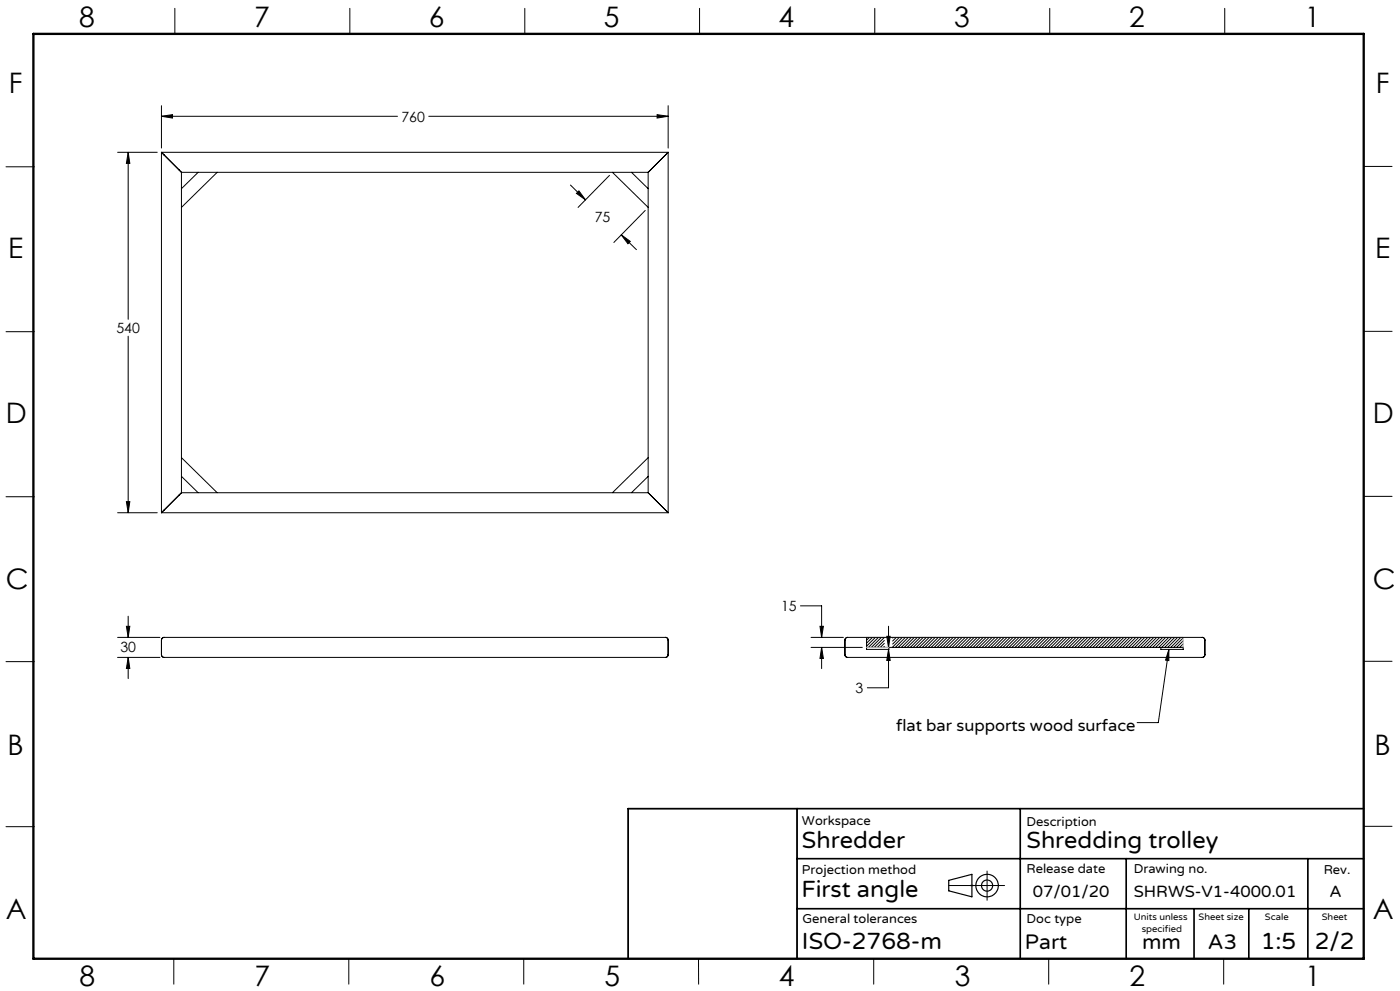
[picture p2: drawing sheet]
<svg xmlns="http://www.w3.org/2000/svg" width="420mm" height="297mm" viewBox="0 0 420 297" stroke-linecap="round" stroke-linejoin="round" font-family="sans-serif">
<g fill="none" stroke="#000" stroke-width=".35">
<path d="M284.6 263.8l7-1.8v6.8l-7-1.8z"/>
<circle cx="296.1" cy="265.4" r="1.66"/>
<circle cx="296.1" cy="265.4" r="3.4"/>
</g>
<path d="M260 191h95v3M260 194h6.7M291.1 265.4h1M291.2 265l.7 .7M291.6 264.9v1M291.9 265l-.7 .7" fill="none" stroke="#c0c0c0" stroke-width=".3"/>
<g fill="none" stroke="#000" stroke-width=".3">
<path d="M52.5 2.5v7.7M105 2.5v7.7M157.4 2.5v7.7M209.9 2.5v7.7M262.4 2.5v7.7M314.9 2.5v7.7M367.4 2.5v7.7M48.4 34.9l3.4-.5v1zM48.4 31.7v12.7M48.4 34.9h70.8M128.6 34.9h71.8M197.1 34.4l3.3 .5-3.3 .5z"/>
<path d="M200.4 31.7v12.7M1.8 50h8.5M35.3 45.6h11.9M38.5 45.6l.4 3.4h-1zM38.5 45.6v50.1M48.4 45.6l.8 .9M48.4 45.6v108.1M48.4 45.6h152M49.2 46.5l4.5 4.4M53.7 50.9l.7 .7M54.4 51.6v96.1M54.4 51.6h140.1"/>
<path d="M59.4 51.6l-5 4.9M65.2 51.6l-10.8 10.6M171.1 55.5l4.5 4.4M172.9 58l.8-.8 1.9 2.7zM182.8 52.6l-9.4 9.6M183.7 51.6l10.8 10.6M189.4 51.6l5.1 4.9M194.5 51.6v96.1M195.2 50.9l-.7 .7M199.6 46.5l-4.4 4.4M200.4 45.6l-.8 .9M200.4 45.6v108.1"/>
<path d="M409.1 49.9h8.5M186.4 70.4l2.7 2-.7 .7zM186.4 70.4l4.5 4.4M193.6 63.1l-9.5 9.6M1.8 99.4h8.5M409.1 99.3h8.5M38.5 100.7v53M54.4 137.2l10.8 10.5M194.5 137.2l-10.8 10.5M1.8 148.9h8.5M35.3 153.7h11.9M37.9 150.4h1l-.4 3.3z"/>
<path d="M48.4 153.7h152M49.2 152.9l-.8 .8M53.7 148.4l-4.5 4.5M54.4 147.7l-.7 .7M54.4 147.7h140.1M54.4 142.8l5 4.9M194.5 147.7l.7 .7M194.5 142.8l-5.1 4.9M195.2 148.4l5.2 5.3M409.1 148.8h8.5M1.8 198.3h8.5M35.3 191h12.7"/>
<path d="M35.3 197h12.7M37.9 187.7h1l-.4 3.3zM38.5 197l.4 3.3h-1zM38.5 184.7v6.3M38.5 197v6.4M49.2 191l-.5 .2-.3 .6M49.2 191h150.6l.5 .4 .1 .4v4.4l-.1 .5-.5 .3h-150.7l-.5-.3-.2-.5v-4.4M49.2 191l-.4 .2-.4 .6M240.1 181.6h6.4v9.4M243.3 194h15.4M243.3 191h9.7M246 187.7h1l-.5 3.3z"/>
<path d="M246.5 194l.5 3.3h-1zM246.5 194v6.4M260 191v3.6h6.7v-.6M260 194h95v.6h-6.7v-.6M260.8 191l-.8 .9M261.7 191l-1.7 1.8M262.6 191l-2.6 2.7M263.5 191l-3 3M264.4 191l-3 3M265.3 191.1l-3 2.9M265.3 191.9l-2.1 2.1M265.3 192.8l-1.2 1.2"/>
<path d="M265.3 193.7l-.3 .3M266 190.7h1.1l-.5 3.3zM266.6 194.6l.5 3.3h-1.1zM266.6 194.6v11.5h-6.4M266.6 187.7v6.3M268 191l-.2 .2M268.9 191l-1.1 1.1M269.8 191l-2 2M270.7 191l-2.9 2.9M271.6 191l-3 3M272.5 191l-3 3M273.4 191l-3 3"/>
<path d="M274.3 191l-3 3M275.2 191l-3 3M276.1 191l-3 3M277 191l-3 3M277.9 191l-3 3M278.8 191l-3 3M279.7 191l-3 3M280.6 191l-3 3M281.5 191l-3 3M282.4 191l-3 3M283.3 191l-3 3M284.2 191l-3 3"/>
<path d="M285.1 191l-3.1 3M286 191l-3 3M286.8 191l-3 3M287.8 191l-3 3M288.6 191l-3 3M289.6 191l-3 3M290.4 191l-3 3M291.4 191l-3 3M292.2 191l-3 3M293.2 191l-3 3M294 191l-3 3M295 191l-3 3"/>
<path d="M295.8 191l-3 3M296.7 191l-3 3M297.6 191l-3 3M298.5 191l-3 3M299.4 191l-3 3M300.3 191l-3 3M301.2 191l-3 3M302.1 191l-3 3M303 191l-3 3M303.9 191l-3 3M304.8 191l-3 3M305.7 191l-3 3"/>
<path d="M306.6 191l-3 3M307.5 191l-3 3M308.4 191l-3 3M309.3 191l-3 3M310.2 191l-3 3M311.1 191l-3 3M312 191l-3 3M312.9 191l-3 3M313.8 191l-3 3M314.7 191l-3 3M315.6 191l-3 3M316.5 191l-3 3"/>
<path d="M317.4 191l-3 3M318.3 191l-3 3M319.2 191l-3 3M320.1 191l-3 3M321 191l-3 3M321.9 191l-3 3M322.8 191l-3 3M323.7 191l-3 3M324.6 191l-3 3M325.5 191l-3 3M326.4 191l-3 3M327.3 191l-3 3"/>
<path d="M328.2 191l-3 3M329.1 191l-3 3M330 191l-3 3M330.9 191l-3 3M331.8 191l-3 3M332.7 191l-3 3M333.6 191l-3 3M334.5 191l-3 3M335.4 191l-3 3M336.3 191l-3.1 3M337.1 191l-2.9 3M338 191l-3 3"/>
<path d="M338.9 191l-2.9 3M339.8 191l-3 3M340.7 191l-3 3M341.6 191l-3 3M342.5 191l-3 3M343.4 191l-3 3M344.3 191l-3 3M345.2 191l-3 3M346.1 191l-3 3M347 191l-3 3M347.9 191l-3 3M348.8 191l-3 3"/>
<path d="M349.7 191l-3 3M350.6 191l-3 3M350.7 194.6l-3.2 22h-6.4M350.7 194.6v3.4l-1-.2zM351.5 191l-3 3M352.4 191l-3 3M353.3 191l-3 3M354.2 191l-3 3M355 191.2l-2.9 2.8M355 192l-2 2M355 193l-1.1 1M355 193.8l-.2 .2"/>
<path d="M360.7 191h-106.6l-.6 .7v4.7l.6 .6h106.6M360.7 191a.78 .78 0 0 1 .8 .8M360.7 191l.6 .3 .2 .5M361.5 196.2a.78 .78 0 0 1-.8 .8M361.5 196.2l-.2 .5-.6 .3M361.5 191.8v4.4M409.1 198.2h8.5M1.8 247.8h8.5M188.5 242.4h50.6v44.9h-50.6zM409.1 247.6h8.5M284.6 265.4h16.8M296.1 261.1v8.7"/>
<path d="M52.1 287.3v7.7M104.6 287.3v7.7M157.1 287.3v7.7M209.6 287.3v7.7M262.1 287.3v7.7M314.6 287.3v7.7M367.1 287.3v7.7"/>
</g>
<path d="M239.1 242.4v44.9M239.1 257.3h170M306.1 242.4v44.9M337.9 257.3v30M392.4 257.3v30M409.1 242.4h-220.6v44.9M239.1 272.3h170M358.2 272.3v15M374.6 272.3v15" fill="none" stroke="#000" stroke-width=".5"/>
<path d="M10 10.2h399.1v277.1h-399.1z" fill="none" stroke="#000" stroke-width=".7"/>
<g fill="#000">
<path d="M350.7 194.6v3.4l-1-.2z"/>
<path d="M37.9 187.7h1l-.4 3.3zM38.5 197l.4 3.3h-1zM48.4 34.9l3.4-.5v1zM197.1 34.4l3.3 .5-3.3 .5zM172.9 58l.8-.8 1.9 2.7zM186.4 70.4l2.7 2-.7 .7zM38.5 45.6l.4 3.4h-1zM37.9 150.4h1l-.4 3.3z"/>
<path d="M246.5 194l.5 3.3h-1zM246 187.7h1l-.5 3.3zM266.6 194.6l.5 3.3h-1.1zM266 190.7h1.1l-.5 3.3z"/>
</g>
<g font-size="8.5">
<text x="23.8" y="8">8</text>
<text x="76.3" y="8">7</text>
<text x="128.7" y="8">6</text>
<text x="181.2" y="8">5</text>
<text x="233.6" y="8">4</text>
<text x="286.3" y="8">3</text>
<text x="338.7" y="8">2</text>
<text x="391.4" y="8">1</text>
<text x="2.7" y="28">F</text>
<text x="412.8" y="28">F</text>
<text x="2.4" y="77.2">E</text>
<text x="412.5" y="77.2">E</text>
<text x="1.8" y="126.8">D</text>
<text x="411.9" y="126.9">D</text>
<text x="1.8" y="176.6">C</text>
<text x="411.9" y="176.7">C</text>
<text x="2.3" y="226.2">B</text>
<text x="412.4" y="226.2">B</text>
<text x="1.7" y="275.4">A</text>
<text x="411.8" y="275.5">A</text>
<text x="23.9" y="295.5">8</text>
<text x="76.4" y="295.5">7</text>
<text x="128.8" y="295.5">6</text>
<text x="181.3" y="295.5">5</text>
<text x="233.7" y="295.5">4</text>
<text x="286.4" y="295.5">3</text>
<text x="338.8" y="295.5">2</text>
<text x="391.5" y="295.5">1</text>
</g>
<g font-size="7.1">
<text x="240.6" y="254">Shredder</text>
<text x="308" y="254">Shredding trolley</text>
<text x="240.4" y="268.8">First angle</text>
<text x="240.6" y="284.3">ISO-2768-m</text>
<text x="378.2" y="284.3">1:5</text>
<text x="394.4" y="284.3">2/2</text>
</g>
<g font-size="6.3">
<text x="307.5" y="284.3">Part</text>
<text x="342.6" y="284.3">mm</text>
<text x="362.4" y="284.3">A3</text>
</g>
<g font-size="4.9">
<text x="268.8" y="219">flat bar supports wood surface</text>
<text x="309.9" y="268.7">07/01/20</text>
<text x="340.1" y="268.7">SHRWS-V1-4000.01</text>
<text x="398.9" y="268.7">A</text>
</g>
<g font-size="4.2">
<text x="120.4" y="36.4">760</text>
<text x="178.4" y="66.5">75</text>
<text x="34.9" y="99.8">540</text>
<text x="234.3" y="183.1">15</text>
<text x="36.1" y="195.4">30</text>
<text x="256.7" y="207.7">3</text>
</g>
<g font-size="3.9">
<text x="240.6" y="247.2">Workspace</text>
<text x="307.9" y="247.4">Description</text>
<text x="240.6" y="262.1">Projection method</text>
<text x="308" y="261.5">Release date</text>
<text x="340.1" y="261.5">Drawing no.</text>
<text x="397.1" y="262.1">Rev.</text>
<text x="240.7" y="276.6">General tolerances</text>
<text x="308" y="276.6">Doc type</text>
</g>
<g font-size="2.8">
<text x="340.1" y="275.6">Units unless</text>
<text x="359.6" y="275.6">Sheet size</text>
<text x="379.5" y="275.8">Scale</text>
<text x="396.5" y="275.6">Sheet</text>
<text x="342.5" y="279.4">specified</text>
</g>
</svg>
